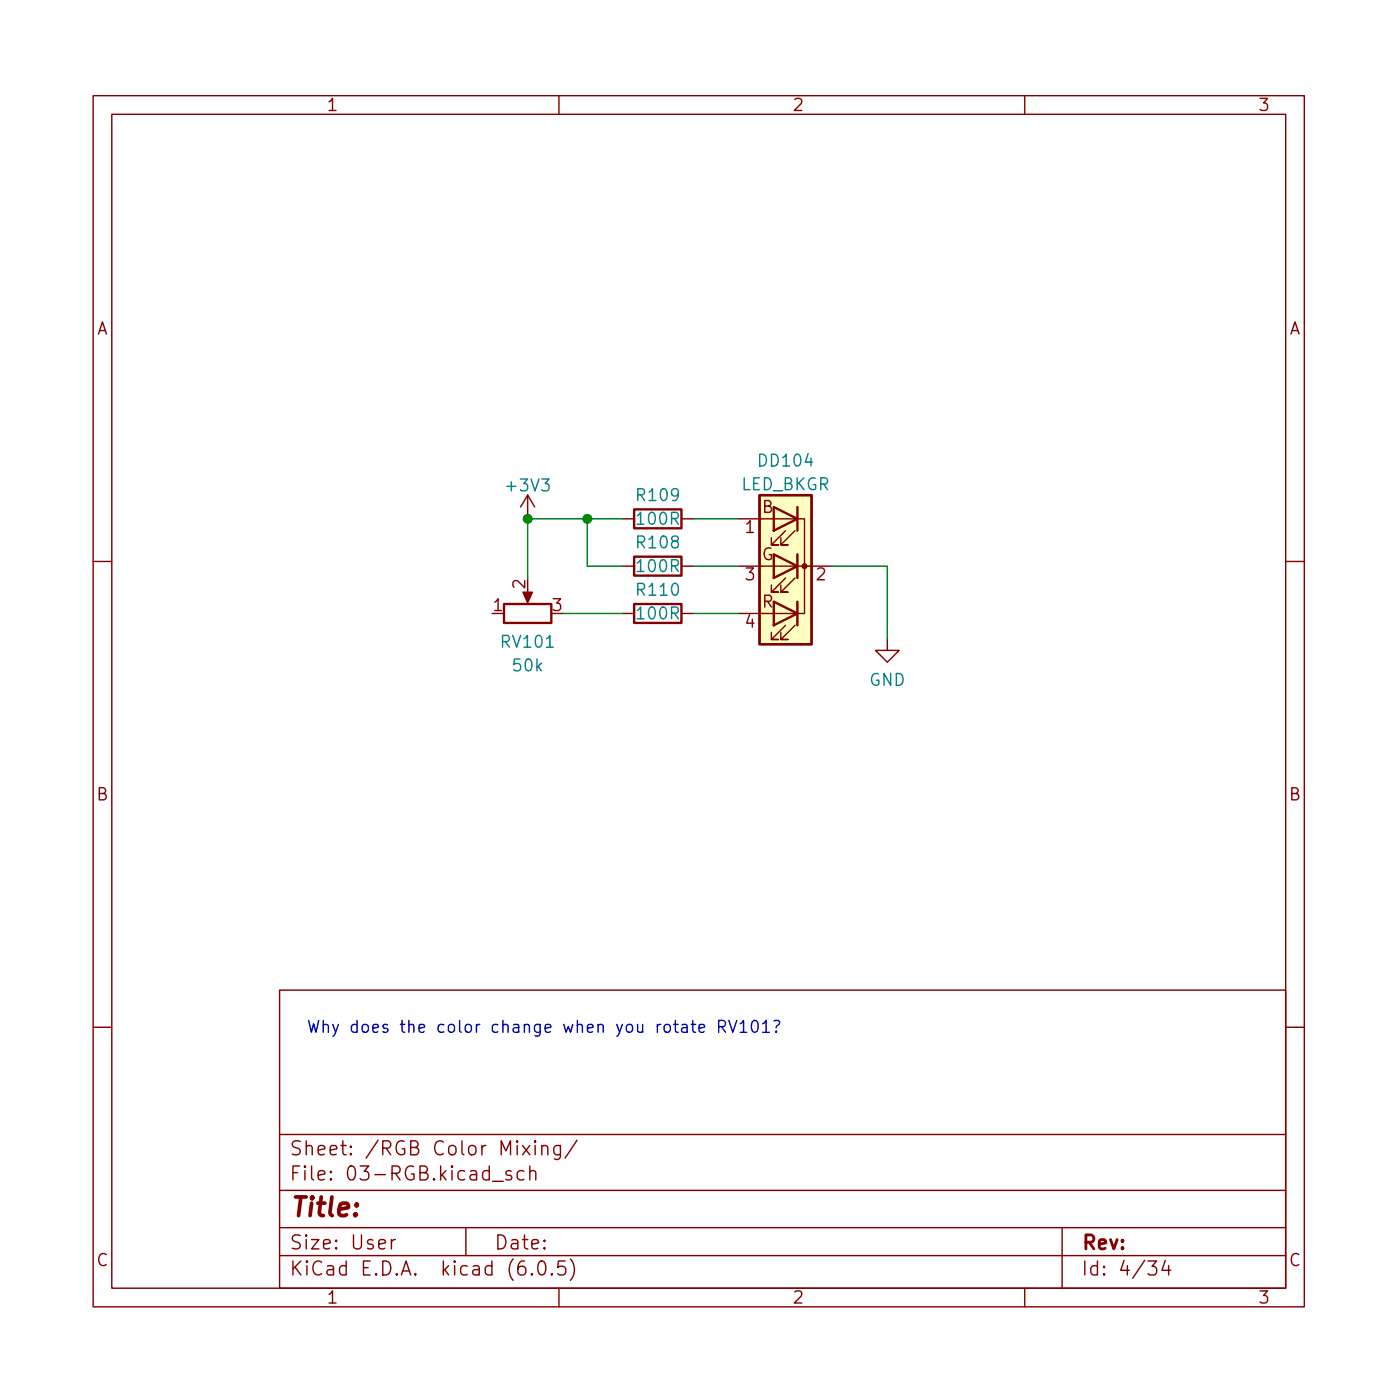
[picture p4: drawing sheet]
<svg xmlns="http://www.w3.org/2000/svg" width="150mm" height="150mm" viewBox="0 0 150 150" stroke-linecap="round" stroke-linejoin="round" font-family="sans-serif">
<g fill="none" stroke="#840000" stroke-width=".15">
<path d="M10 10.3h130v130h-130zM12 12.3h126v126h-126zM60 10.3v2M110 10.3v2M56.6 53.2l-.7 1.2M56.6 53.2v2.5M56.6 53.2l.8 1.2M66.8 55.7h1.3M73.2 55.7h1.2M79.2 55.7h6.4M83.1 59.5v2.5zM84.3 57l-1.5 1.5h.8h-.8v-.8"/>
<path d="M85.3 55.7h1.1v10.2h-7.2M85.3 57l-1.5 1.5h.8h-.8v-.8M85.6 59.5v2.5M10 60.3h2M56.6 63.3v1M66.8 60.8h1.3M66.8 65.9h1.3M73.2 60.8h1.2M73.2 65.9h1.2M79.2 60.8h2.6M83.1 62h.1M83.1 64.6v2.5z"/>
<path d="M83.1 67.1h.1M83.1 60.8h6.3M84.3 62l-1.5 1.6h.8h-.8v-.8M84.3 67.1l-1.5 1.5h.8h-.8v-.7M85.3 62l-1.5 1.6h.8h-.8v-.8M85.3 67.1l-1.5 1.5h.8h-.8v-.7M85.6 64.6v2.5M95.2 68.5v1.3h1.3l-1.3 1.3-1.2-1.3h1.2M138 60.3h2M10 110.3h2M30 106.3h108v32h-108zM138 110.3h2"/>
<path d="M30 134.8h108M30 131.8h108M30 127.8h108M30 121.8h108M42 133.1v1M42.4 133.1a.38 .38 0 0 0-.4 .2M50 131.8v3M52.9 126.8h1.1M54.9 125.7h-.4l-.2 .2 .1 .2 .5 .1v.2v.2l-.2 .1-.4-.1M56.1 123l.8 1M56.2 125.7h-.4l-.3 .2v.5l.2 .2 .1 .1 .4-.1M56.9 125.8a.37 .37 0 0 1 .6 .1v.8"/>
<path d="M56.9 125.2v1.5M56.9 123l-.8 1M57.1 136.7l.1 .1-.1 .1-.1-.1 .1-.1v.2M57.4 122.5v.1l.1-.1h-.1v.1M57.4 123v1M57.9 135.4a.36 .36 0 0 1 .6 .2 .88 .88 0 0 1-.3 1.3 .38 .38 0 0 1-.4-.3 1.17 1.17 0 0 1 .1-1.2zM58.2 123.1a.37 .37 0 0 1 .6 .1v.8M58.2 123v1M59.2 136.7l.1 .1-.1 .1v-.1v-.1v.2M60 138.3v2M60.2 123v1.2a.41 .41 0 0 1-.7 .2M60.2 123h-.5l-.3 .2v.5l.2 .2 .1 .1 .5-.1"/>
<path d="M60.7 135.4h-.8v.7l.2-.2 .5 .1 .1 .2v.5l-.3 .2h-.3l-.2-.2M61.2 135.1a1.72 1.72 0 0 1 0 2.3M61.9 122.4l-1.2 1.9M110 138.3v2M114 131.8v6.5M123.2 135.4h1l-.5 .5a.41 .41 0 0 1 .5 .3v.4l-.2 .2-.6 .1-.2-.2M125.1 135.3l-.4 1.1h1M125.4 135.9v1"/>
</g>
<path d="M68.1 54.7h5.1v2h-5.1zM68.1 59.8h5.1v2h-5.1zM81.5 53.2h5.6v16h-5.6zM83.1 54.4l2.5 1.3-2.5 1.3zM83.1 59.5l2.5 1.3-2.5 1.2zM85.6 54.4v2.6M85.6 59.5v2.5M54.1 64.8h5.1v2.1h-5.1zM68.1 64.8h5.1v2.1h-5.1zM83.1 64.6l2.5 1.3-2.5 1.2zM85.6 64.6v2.5" fill="none" stroke="#840000" stroke-width=".25"/>
<path d="M81.5 53.2h5.6v16h-5.6z" fill="#ffffc2" stroke="#ffffc2" stroke-width=".11"/>
<g fill="#840000" stroke="#840000" stroke-width=".15">
<path d="M56.1 63.6h1l-.5 1.1z"/>
<circle cx="86.4" cy="60.8" r=".25"/>
</g>
<path d="M75 110.4l.6-.1v-.3h-.4l-.2 .1 .1 .6 .1 .1 .4-.1M77.2 110.2h.4a.34 .34 0 0 0 .3-.3 .34 .34 0 0 0-.3-.4h-.4v1.3M77.5 110.2l.4 .6M78.2 109.5l.5 1.3 .4-1.3M79.4 109.9l.4-.4v1.3M79.4 110.8h.8M80.8 109.6a.3 .3 0 0 1 .5 .2 .66 .66 0 0 1-.3 1 .84 .84 0 0 1-.2-1.2zM81.9 109.9l.3-.4v1.3M81.9 110.8h.7M83.1 109.6l.4-.1a.32 .32 0 0 1 .2 .4 .32 .32 0 0 1-.3 .2l-.1 .2M83.3 110.7h.1l-.1 .1v-.1v.1" fill="none" stroke="#0000c2" stroke-width=".15"/>
<path d="M63 55.7v5.1h3.8M66.8 55.7h-10.2v6.3M74.4 55.7h4.8M60.5 65.9h6.3M74.4 60.8h4.8M74.4 65.9h4.8M89.4 60.8h5.8v7.7" fill="none" stroke="#008400" stroke-width=".15"/>
<g fill="#008400" stroke="#008400" stroke-width=".15">
<circle cx="63" cy="55.7" r=".46"/>
<circle cx="56.6" cy="55.7" r=".46"/>
</g>
<text font-size="2.8" fill="#840000" x="31" y="130.6">Title:</text>
<g font-size="2.1" fill="#840000">
<text x="31" y="124">Sheet: /RGB Color Mixing/</text>
<text x="31" y="126.7">File: 03-RGB.kicad_sch</text>
<text x="31" y="136.9">KiCad E.D.A. kicad (6.0.5)</text>
<text x="31" y="134.1">Size: User</text>
<text x="53" y="134.1">Date:</text>
<text x="116" y="134.1">Rev:</text>
<text x="116" y="136.9">Id: 4/34</text>
</g>
<g font-size="1.8" fill="#840000">
<text x="35" y="11.9">1</text>
<text x="85" y="11.9">2</text>
<text x="135" y="11.9">3</text>
<text x="10.3" y="35.9">A</text>
<text x="138.4" y="35.9">A</text>
<text x="80" y="57.2">1</text>
<text x="81.8" y="55.1">B</text>
<text x="53" y="65.6">1</text>
<text x="56.4" y="63.2" transform="rotate(-90 56.4 63.2)">2</text>
<text x="59.3" y="65.6">3</text>
<text x="80" y="62.3">3</text>
<text x="81.7" y="60.1">G</text>
<text x="81.8" y="65.2">R</text>
<text x="87.6" y="62.3">2</text>
<text x="80" y="67.4">4</text>
<text x="10.3" y="85.9">B</text>
<text x="138.4" y="85.9">B</text>
<text x="10.3" y="135.9">C</text>
<text x="138.4" y="135.9">C</text>
<text x="35" y="139.9">1</text>
<text x="85" y="139.9">2</text>
<text x="135" y="139.9">3</text>
</g>
<g font-size="1.8" fill="#008484">
<text x="54.6" y="52.8">+3V3</text>
<text x="68.5" y="53.8">R109</text>
<text x="79.5" y="52.6">LED_BKGR</text>
<text x="81.6" y="50.1">DD104</text>
<text x="68.5" y="56.3">100R</text>
<text x="68.5" y="58.9">R108</text>
<text x="68.5" y="61.4">100R</text>
<text x="68.5" y="63.9">R110</text>
<text x="53.9" y="69.5">RV101</text>
<text x="68.5" y="66.5">100R</text>
<text x="55.2" y="72.1">50k</text>
<text x="93.3" y="73.6">GND</text>
</g>
<text font-size="1.8" fill="#0000c2" x="32.9" y="110.9">Why does the color change when you rotate RV101?</text>
</svg>
